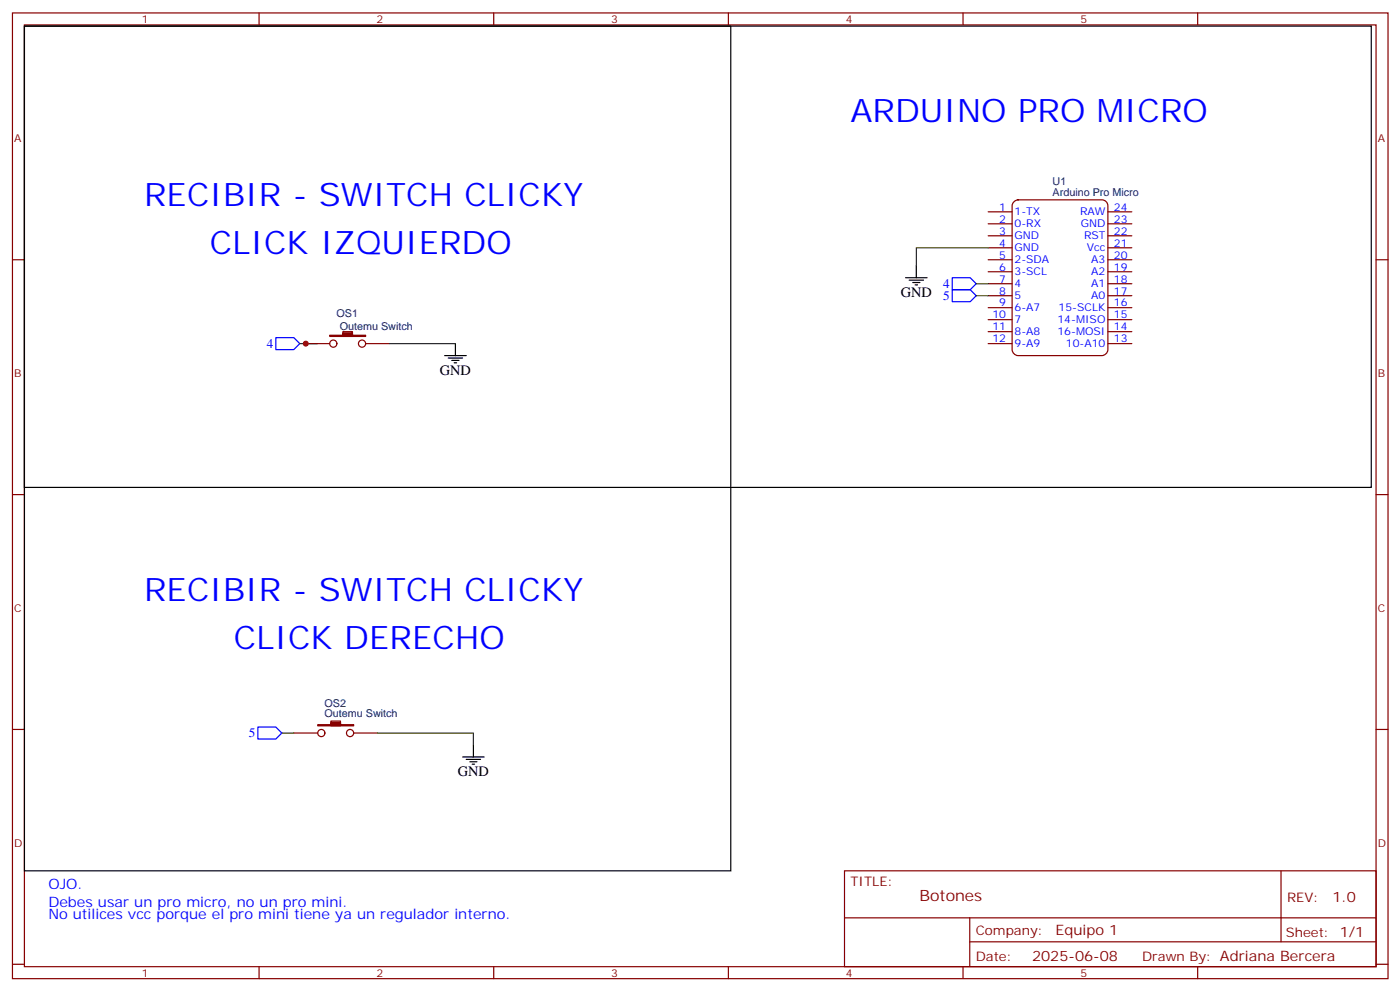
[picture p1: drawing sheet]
<svg xmlns="http://www.w3.org/2000/svg" width="413mm" height="292mm" viewBox="0 0 413 292" stroke-linecap="round" stroke-linejoin="round" font-family="sans-serif">
<g fill="none" stroke="#870000" stroke-width=".35">
<path d="M3.7 3.8h405.3v284.3h-405.3zM7.2 7.3h398.3v277.3h-398.3zM76.3 3.8v3.5M145.5 3.8v3.5M214.6 3.8v3.5M283.8 3.8v3.5M352.9 3.8v3.5M298.8 59.4l1.2-.6h24.7a1.76 1.76 0 0 1 1.8 1.8v42.3a1.89 1.89 0 0 1-1.8 1.8h-24.7a1.89 1.89 0 0 1-1.8-1.8v-42.3zM3.7 76.5h3.5M291.2 76.5h7M291.2 62.4h7M291.2 65.9h7"/>
<path d="M291.2 69.4h7M291.2 73h7M326.5 76.5h7M326.5 62.4h7M326.5 65.9h7M326.5 69.4h7M326.5 73h7M405.5 76.5h3.5M97.2 98.7h3.8v-1.1h2.9v1.1h3.8v.4h-10.5zM103.9 98h-2.9v1.1h2.9v-1.1l-.4 .4h-2.5v.3h2.5v-.3h.4v.3h-.7M291.2 80h7M291.2 83.5h7"/>
<path d="M291.2 87.1h7M291.2 90.6h7M291.2 94.1h7M291.2 97.6h7M326.5 80h7M326.5 83.5h7M326.5 87.1h7M326.5 90.6h7M326.5 94.1h7M326.5 97.6h7M90.1 101.2h7.1M107.7 101.2h7.1"/>
<path d="M291.2 101.2h7M326.5 101.2h7M3.7 145.6h3.5M405.5 145.6h3.5M3.7 214.8h3.5M86.6 215.8h7M93.6 213.4h3.9v-1.1h2.8v1.1h3.9v.3h-10.6zM100.3 212.7h-2.8v1h2.8v-1l-.3 .3h-2.5v.4h2.5v-.4h.3v.4h-.7M104.2 215.8h7.1M405.5 214.8h3.5M248.8 256.4h156.7v28.2h-156.7zM377.5 256.4v20.9"/>
<path d="M248.9 270.2h156.5M285.8 277.3h119.6M285.8 270.2v14.2M3.7 283.9h3.5M76.3 284.6v3.5M145.5 284.6v3.5M214.6 284.6v3.5M283.8 284.6v3.5M352.9 284.6v3.5M405.5 283.9h3.5"/>
<circle cx="98.2" cy="101.2" r="1.06"/>
<circle cx="106.7" cy="101.2" r="1.06"/>
<circle cx="94.7" cy="215.8" r="1.06"/>
<circle cx="103.2" cy="215.8" r="1.06"/>
</g>
<path d="M81.3 99.4h5.3l1.7 1.8-1.7 1.7h-5.3zM280.6 81.8h5.3l1.8 1.7-1.8 1.8h-5.3zM280.6 85.3h5.3l1.8 1.8-1.8 1.7h-5.3zM76 214.1h5.3l1.7 1.7-1.7 1.8h-5.3z" fill="none" stroke="#00f" stroke-width=".35"/>
<path d="M291.2 73h-21.2v5.2M287.7 83.5h3.5M287.7 87.1h3.5M88.3 101.2h5.3M114.8 101.2h19.4M83 215.8h3.6M111.3 215.8h28.2v3.6" fill="none" stroke="#008700" stroke-width=".35"/>
<g fill="none" stroke="#000" stroke-width=".35">
<path d="M7.2 7.7h208.1v248.7h-208.1zM7.2 7.7h396.9v135.8h-396.9zM270 78.2v3.6M266.8 81.8h6.4M267.9 82.5h4.2M269 83.2h2.1M269.7 83.9h.7M131 104.7h6.4M132.1 105.4h4.2M133.1 106.1h2.2M133.8 106.8h.7M134.2 101.2v3.5"/>
<path d="M139.5 219.4v3.5M136.3 222.9h6.4M137.4 223.6h4.2M138.4 224.3h2.1M139.1 225h.7"/>
</g>
<circle cx="90.1" cy="101.2" r=".88" fill="#c00"/>
<g font-size="9.5" fill="#00f">
<text x="250.6" y="35.9">ARDUINO PRO MICRO</text>
<text x="42.5" y="60.6">RECIBIR - SWITCH CLICKY</text>
<text x="61.9" y="74.7">CLICK IZQUIERDO</text>
<text x="42.5" y="177">RECIBIR - SWITCH CLICKY</text>
<text x="68.9" y="191.1">CLICK DERECHO</text>
</g>
<text font-size="4.6" fill="#800" x="270.9" y="265.4">Botones</text>
<g font-size="4.2">
<text x="265.4" y="87.4">GND</text>
<text x="129.6" y="110.3">GND</text>
<text x="134.9" y="228.5">GND</text>
</g>
<g font-size="4.2" fill="#00f">
<text x="14.3" y="261.7">OJO.</text>
<text x="14.3" y="267">Debes usar un pro micro, no un pro mini.</text>
<text x="14.3" y="270.5">No utilices vcc porque el pro mini tiene ya un regulador interno.</text>
</g>
<g font-size="4.2" fill="#800">
<text x="392.6" y="265.7">1.0</text>
<text x="311" y="275.2">Equipo 1</text>
<text x="304.1" y="283">2025-06-08</text>
</g>
<g font-size="3.9" fill="#00f">
<text x="278" y="84.8">4</text>
<text x="278" y="88.3">5</text>
<text x="78.6" y="102.3">4</text>
<text x="73.3" y="217">5</text>
</g>
<g font-size="3.9" fill="#800">
<text x="250.6" y="261">TITLE:</text>
<text x="379.2" y="265.7">REV:</text>
<text x="287.5" y="275.2">Company:</text>
<text x="378.9" y="275.8">Sheet: 1/1</text>
<text x="287.5" y="282.9">Date:</text>
<text x="336.6" y="282.9">Drawn By: Adriana Bercera</text>
</g>
<g font-size="3.2" fill="#800">
<text x="41.8" y="6.8">1</text>
<text x="110.9" y="6.8">2</text>
<text x="180.1" y="6.8">3</text>
<text x="249.2" y="6.8">4</text>
<text x="318.3" y="6.8">5</text>
<text x="4.2" y="41.9">A</text>
<text x="406" y="41.9">A</text>
<text x="4.2" y="111.1">B</text>
<text x="406" y="111.1">B</text>
<text x="4.2" y="180.2">C</text>
<text x="406" y="180.2">C</text>
<text x="4.2" y="249.3">D</text>
<text x="406" y="249.3">D</text>
<text x="41.8" y="287.6">1</text>
<text x="110.9" y="287.6">2</text>
<text x="180.1" y="287.6">3</text>
<text x="249.2" y="287.6">4</text>
<text x="318.3" y="287.6">5</text>
</g>
<g font-size="3.2" fill="#000080">
<text x="310.2" y="57.7">Arduino Pro Micro</text>
<text x="310.2" y="54.6">U1</text>
<text x="99.2" y="93.4">OS1</text>
<text x="100.1" y="97">Outemu Switch</text>
<text x="95.6" y="208.1">OS2</text>
<text x="95.6" y="211.2">Outemu Switch</text>
</g>
<g font-size="3.2" fill="#00f">
<text x="294.5" y="62">1</text>
<text x="294.5" y="65.5">2</text>
<text x="298.9" y="63.4">1-TX</text>
<text x="318.2" y="63.4">RAW</text>
<text x="328.2" y="65.5">23</text>
<text x="328.2" y="62">24</text>
<text x="294.5" y="69.1">3</text>
<text x="298.9" y="67">0-RX</text>
<text x="298.9" y="70.5">GND</text>
<text x="318.5" y="67">GND</text>
<text x="319.4" y="70.5">RST</text>
<text x="328.2" y="69.1">22</text>
<text x="294.5" y="72.6">4</text>
<text x="294.5" y="76.1">5</text>
<text x="298.9" y="74">GND</text>
<text x="298.9" y="77.5">2-SDA</text>
<text x="320.3" y="74">Vcc</text>
<text x="321.6" y="77.5">A3</text>
<text x="328.2" y="76.1">20</text>
<text x="328.2" y="72.6">21</text>
<text x="294.5" y="79.7">6</text>
<text x="294.5" y="83.2">7</text>
<text x="298.9" y="81.1">3-SCL</text>
<text x="321.6" y="81.1">A2</text>
<text x="328.2" y="83.2">18</text>
<text x="328.2" y="79.7">19</text>
<text x="294.5" y="86.7">8</text>
<text x="298.9" y="84.6">4</text>
<text x="298.9" y="88.1">5</text>
<text x="321.6" y="88.1">A0</text>
<text x="321.6" y="84.6">A1</text>
<text x="328.2" y="86.7">17</text>
<text x="292.4" y="93.8">10</text>
<text x="294.5" y="90.2">9</text>
<text x="298.9" y="91.7">6-A7</text>
<text x="298.9" y="95.2">7</text>
<text x="311.6" y="95.2">14-MISO</text>
<text x="311.9" y="91.7">15-SCLK</text>
<text x="328.2" y="93.8">15</text>
<text x="328.2" y="90.2">16</text>
<text x="292.4" y="97.3">11</text>
<text x="292.4" y="100.8">12</text>
<text x="298.9" y="98.7">8-A8</text>
<text x="311.6" y="98.7">16-MOSI</text>
<text x="328.2" y="100.8">13</text>
<text x="328.2" y="97.3">14</text>
<text x="298.9" y="102.2">9-A9</text>
<text x="314.1" y="102.2">10-A10</text>
</g>
</svg>
